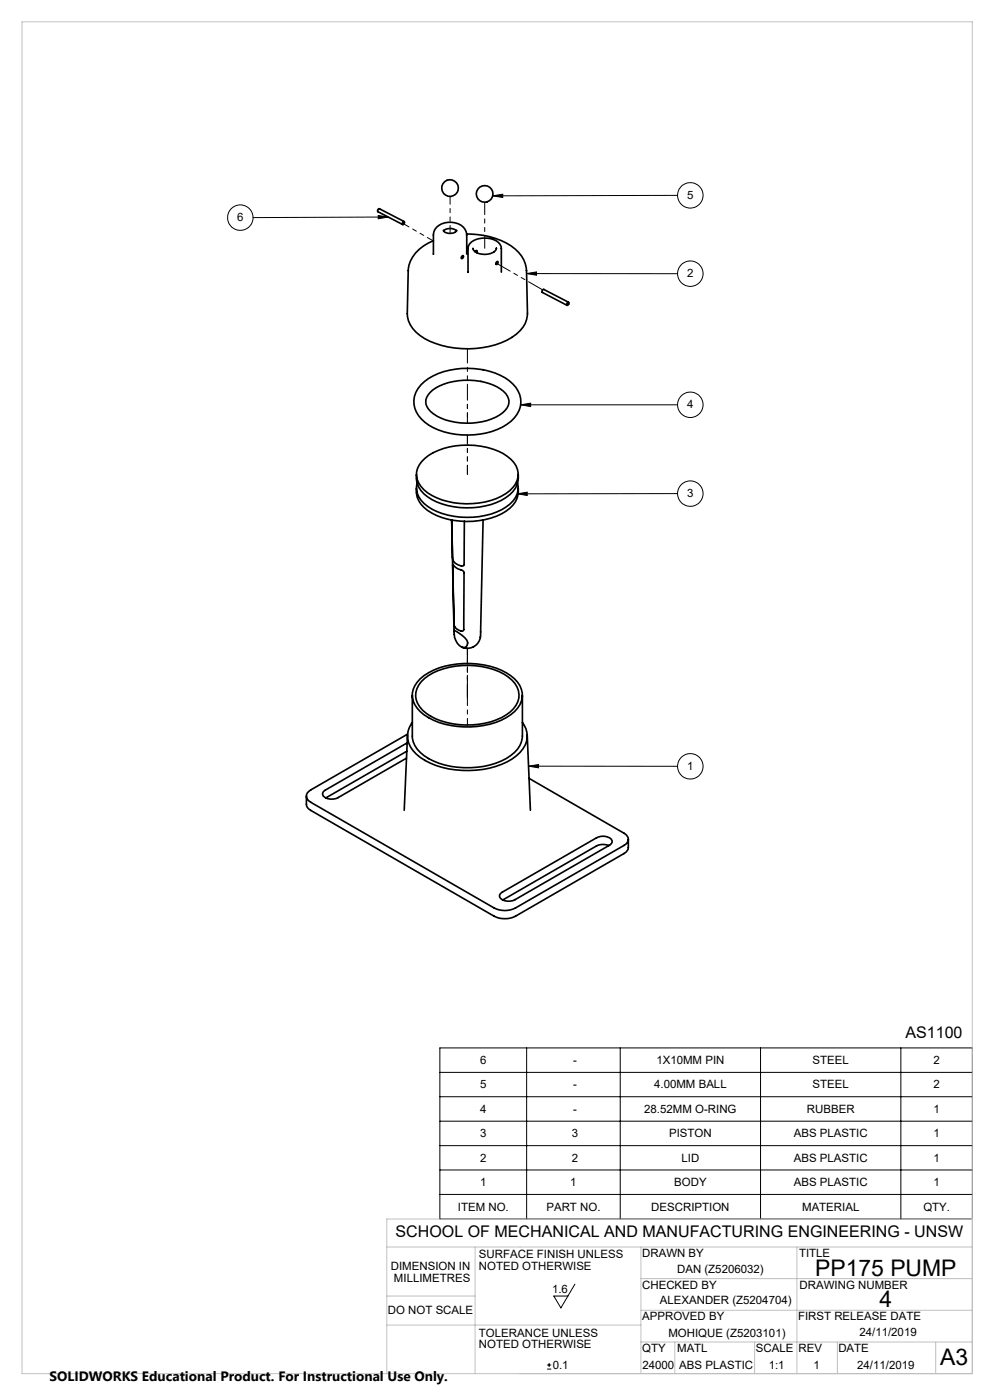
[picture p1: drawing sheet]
<svg xmlns="http://www.w3.org/2000/svg" width="297mm" height="420mm" viewBox="0 0 297 420" stroke-linecap="round" stroke-linejoin="round" font-family="sans-serif">
<g fill="none" stroke="#000" stroke-width=".3">
<path d="M147.7 58.8l3-.5v.9zM203.1 58.6l-55.4 .2M113.3 64.6l3 .5-3 .5zM116.3 65.1l-40.5 .2M157.8 82.1l3-.5v1zM157.8 82.1h45.3M156 121.4l3-.5v1.1zM156 121.4h47.1M155 148.1l3-.4v.9zM203.1 148.1h-48.1M158.4 229.9l3-.5v.9zM158.4 229.9h44.7"/>
<path d="M131.8 314.4h159.6v51.3h-159.6zM157.8 314.4v51.3M185.9 314.4v51.3M227.9 314.4v51.3M270 314.4v51.3M131.8 321.7h159.6M131.8 329h159.6M131.8 336.4h159.6M131.8 343.7h159.6M131.8 351h159.6M131.8 358.3h159.6M172.3 385.3l-4.2 7.1-2.1-3.6h4.2"/>
<path d="M164 410.7h1.2M164 409.5h1.2M164.6 408.9v1.2"/>
<circle cx="206.9" cy="58.6" r="3.8"/>
<circle cx="72" cy="65.3" r="3.8"/>
<circle cx="206.9" cy="82.1" r="3.8"/>
<circle cx="206.9" cy="121.4" r="3.8"/>
<circle cx="206.9" cy="148.1" r="3.8"/>
<circle cx="206.9" cy="229.9" r="3.8"/>
</g>
<g fill="none" stroke="#c0c0c0" stroke-width=".3">
<path d="M6.6 6.5h284.8v405.6h-284.8zM115.9 374.1h175.5M142.4 374.1v38M192.1 374.1v38M238.8 374.1v38M291.4 365.7h-175.5v46.4M115.9 397.5h76.2M115.9 388.8h26.5M192.1 393.1h99.3M192.1 383.6h99.3M192.1 402.6h99.3M202.2 402.6v9.5"/>
<path d="M226.2 402.6v9.5M251 402.7v9.4M280.4 402.7v9.4"/>
</g>
<path d="M113.3 64.6l3 .5-3 .5zM147.7 58.8l3-.5v.9zM155 148.1l3-.4v.9zM158.4 229.9l3-.5v.9zM156 121.4l3-.5v1.1zM157.8 82.1l3-.5v1z" fill="#000"/>
<g fill="none" stroke="#000" stroke-width=".5">
<path d="M120.9 66.5h.1a.47 .47 0 0 1 .1 .6 .47 .47 0 0 1-.5 .2zM121.1 66.5l-7.4-3.9a.55 .55 0 0 0-.5 .3 .55 .55 0 0 0 .1 .6l7.4 3.9M132.9 69.1a2.61 2.61 0 0 0 4 0M133 69.3a2.9 2.9 0 0 1 3.8 0M138.5 76.8l.2-.1a.46 .46 0 0 1 .1 .6 .46 .46 0 0 1-.5 .2zM139.8 70.2a21.6 21.6 0 0 1 15.6 5.5 8.6 8.6 0 0 1 2.4 5.5l.3 12.9a8.3 8.3 0 0 1-4.7 7.1 27.9 27.9 0 0 1-26.2 .3 9.2 9.2 0 0 1-5.1-7.4l.2-12.9a10.1 10.1 0 0 1 6-8.3l1.6-.7M139.8 70.5a4.2 4.2 0 0 0-4.4-3.8 4.6 4.6 0 0 0-5.5 3.8v5.8M139.9 70.5v5.7M141.7 74.5v.1M142.4 75.5l.1-.1a.28 .28 0 0 1 .4-.2 .28 .28 0 0 1 .1 .4l-.1 .2M148.7 74.5h.1a3.6 3.6 0 0 1-4.4 1.8 2.46 2.46 0 0 1-2.6-1.7M148.8 74.5h.1"/>
<path d="M148.8 78.6l.2-.2a.44 .44 0 0 1 .2 .6 .44 .44 0 0 1-.6 .2zM150.2 81.7v-7.1a3.5 3.5 0 0 0-3.2-3 5.9 5.9 0 0 0-6.6 2.1l-.1 8M170 90.9l.3-.2a.48 .48 0 0 1 .1 .6 .48 .48 0 0 1-.5 .2zM170.4 90.7l-7.4-3.9a.55 .55 0 0 0-.5 .3 .55 .55 0 0 0 0 .6l7.4 3.9M126.2 115.4a20.5 20.5 0 0 1 17.6-4.6 17 17 0 0 1 10.8 5.4 7.2 7.2 0 0 1-1.5 10.2 22.2 22.2 0 0 1-18.3 3.6 13.9 13.9 0 0 1-10-6.4 7 7 0 0 1 1.4-8.2zM128.9 117.8a17.5 17.5 0 0 1 15-3.4 12.5 12.5 0 0 1 8.1 4.4 3.7 3.7 0 0 1-1.4 5 19.5 19.5 0 0 1-20.6 .4 4.2 4.2 0 0 1-2.1-5zM126.4 138.4a18.3 18.3 0 0 1 13.9-4.9 19.5 19.5 0 0 1 12.8 4.2 5.9 5.9 0 0 1-.3 9.5 22 22 0 0 1-18.6 3.2 13.4 13.4 0 0 1-8.7-5.5 5.4 5.4 0 0 1 .9-6.5zM124.8 142.3a7.4 7.4 0 0 0 4.6 7.6 23.7 23.7 0 0 0 22.2-.6 7.2 7.2 0 0 0 3.7-7M124.8 146.4a7.4 7.4 0 0 0 4.6 7.5 23.5 23.5 0 0 0 22.2-.5 7.2 7.2 0 0 0 3.7-7M125 145a6.2 6.2 0 0 0 3.1 6.9 23.2 23.2 0 0 0 23.5 .2 6.7 6.7 0 0 0 3.5-7.1M135.4 155.9l.2 11.2a2.77 2.77 0 0 0 3.4 2.6l.2-13.3M135.4 156l.7 33.4"/>
<path d="M144.8 156l-.9 35.2M135.7 169.3l.1 .1a4.9 4.9 0 0 0 3 1.9l.3 .4-.1 17.2a.97 .97 0 0 1-1.7 .1 1.97 1.97 0 0 1-1.2-2zM136.1 189.2a7.8 7.8 0 0 1 4.1 3.5 1.36 1.36 0 0 1-1.1 1.6 4.6 4.6 0 0 1-3-5.1zM144 191.2a4 4 0 0 1-5.6 2.9M123.6 208.6v12.2a7.9 7.9 0 0 0 4.8 6.8 25.9 25.9 0 0 0 23.3 0 8.3 8.3 0 0 0 4.9-6.8v-12.2M123.6 216.7a6.7 6.7 0 0 0 1.2 9.6 24.3 24.3 0 0 0 17.9 4.8 20.8 20.8 0 0 0 13.2-5.4 6.6 6.6 0 0 0 .7-9M125.9 203.6a22.8 22.8 0 0 1 19.1-4.1 15.3 15.3 0 0 1 10.8 6.2 6.6 6.6 0 0 1-2.8 8.7 24.9 24.9 0 0 1-25.9 0 7 7 0 0 1-3.3-7.5l.5-1.2zM126.3 204.5a18.9 18.9 0 0 1 14.2-4.9 19.3 19.3 0 0 1 12.9 4.4 6 6 0 0 1-.5 9.6 22.7 22.7 0 0 1-19 3.2 13.4 13.4 0 0 1-8.7-5.8 5.7 5.7 0 0 1 1.1-6.5zM91.8 238.8v2.5a2.15 2.15 0 0 0 1.3 1.8l55 31.8a7.2 7.2 0 0 0 6.4 0l32.5-18.8a2.34 2.34 0 0 0 1.3-1.9v-2.4M121.9 225.4l-24.3 14M122 222.9l-24.5 14.1a1.17 1.17 0 0 0-.8 1.2 1.17 1.17 0 0 0 .8 1.1 4.2 4.2 0 0 0 3.9 0l20.4-11.8M122.1 220.3l-29 16.7a1.97 1.97 0 0 0-1.3 1.8 1.97 1.97 0 0 0 1.3 1.9l55 31.7a7 7 0 0 0 6.4 0l32.5-18.8a1.94 1.94 0 0 0 1.3-1.8 1.94 1.94 0 0 0-1.3-1.8l-28.4-16.5"/>
<path d="M122.1 220.5l-1 22.6M158 220.5l1 22.6M182.5 253.7a4.7 4.7 0 0 0-3.7 .1l-28.1 16.2M150 268.1l28.8-16.8a3.6 3.6 0 0 1 4.6 .9v.5l-.7 .9-28.3 16.3a3.6 3.6 0 0 1-4.7-.9z"/>
<circle cx="134.9" cy="56.4" r="2.51"/>
<circle cx="145.2" cy="58.2" r="2.49"/>
</g>
<path d="M140.1 217.5v-23" fill="none" stroke="#000" stroke-width=".3" stroke-dasharray="6.3 1.3 1.3 1.3 1.3 1.3" stroke-dashoffset="4.4"/>
<path d="M145.3 74.5v-13.8" fill="none" stroke="#000" stroke-width=".3" stroke-dasharray="6.3 1.3 1.3 1.3 1.3 1.3" stroke-dashoffset="2.6"/>
<path d="M129.9 72.3l-9.1-5.3" fill="none" stroke="#000" stroke-width=".3" stroke-dasharray="6.3 1.3 1.3 1.3 1.3 1.3" stroke-dashoffset="4.2"/>
<path d="M140.1 142.3v-11.8" fill="none" stroke="#000" stroke-width=".3" stroke-dasharray="6.3 1.3 1.3 1.3 1.3 1.3" stroke-dashoffset="3.6"/>
<path d="M140.1 126.9v-6.4" fill="none" stroke="#000" stroke-width=".3" stroke-dasharray="6.3 1.3 1.3 1.3 1.3 1.3" stroke-dashoffset="3.2"/>
<path d="M140.1 210.3v-15.8" fill="none" stroke="#000" stroke-width=".3" stroke-dasharray="6.3 1.3 1.3 1.3 1.3 1.3" stroke-dashoffset="1.6"/>
<path d="M140.1 119.5v-14.9M140.1 209.4v-14.9" fill="none" stroke="#000" stroke-width=".3" stroke-dasharray="6.3 1.3 1.3 1.3 1.3 1.3" stroke-dashoffset="2.1"/>
<path d="M140.1 126.9v-7.4" fill="none" stroke="#000" stroke-width=".3" stroke-dasharray="6.3 1.3 1.3 1.3 1.3 1.3" stroke-dashoffset="5.8"/>
<path d="M134.9 70v-11.1" fill="none" stroke="#000" stroke-width=".3" stroke-dasharray="6.3 1.3 1.3 1.3 1.3 1.3" stroke-dashoffset="4"/>
<path d="M148.7 78.9l13.9 8.1" fill="none" stroke="#000" stroke-width=".3" stroke-dasharray="6.3 1.3 1.3 1.3 1.3 1.3" stroke-dashoffset="1.5"/>
<g font-size="6.9">
<text x="244.3" y="382.8">PP175 PUMP</text>
<text x="263.6" y="392.2">4</text>
<text x="281.8" y="409.4">A3</text>
</g>
<g font-size="4.8">
<text x="271.4" y="311.5">AS1100</text>
<text x="118.6" y="371.1">SCHOOL OF MECHANICAL AND MANUFACTURING ENGINEERING - UNSW</text>
</g>
<text font-size="4.1" x="14.9" y="414.2">SOLIDWORKS Educational Product. For Instructional Use Only.</text>
<g font-size="3.4">
<text x="205.9" y="59.7">5</text>
<text x="71.1" y="66.4">6</text>
<text x="205.9" y="83.2">2</text>
<text x="205.9" y="122.5">4</text>
<text x="205.9" y="149.2">3</text>
<text x="205.9" y="231">1</text>
<text x="143.9" y="319.2">6</text>
<text x="171.8" y="319.2">-</text>
<text x="196.7" y="319.2">1X10MM PIN</text>
<text x="243.5" y="319.2">STEEL</text>
<text x="279.8" y="319.2">2</text>
<text x="143.9" y="326.5">5</text>
<text x="171.8" y="326.5">-</text>
<text x="196" y="326.5">4.00MM BALL</text>
<text x="243.5" y="326.5">STEEL</text>
<text x="279.8" y="326.5">2</text>
<text x="143.9" y="333.8">4</text>
<text x="171.8" y="333.8">-</text>
<text x="193.1" y="333.8">28.52MM O-RING</text>
<text x="241.8" y="333.8">RUBBER</text>
<text x="279.8" y="333.8">1</text>
<text x="143.9" y="341.2">3</text>
<text x="171.4" y="341.2">3</text>
<text x="200.5" y="341.2">PISTON</text>
<text x="237.9" y="341.2">ABS PLASTIC</text>
<text x="279.8" y="341.2">1</text>
<text x="143.9" y="348.5">2</text>
<text x="171.4" y="348.5">2</text>
<text x="204.2" y="348.5">LID</text>
<text x="237.9" y="348.5">ABS PLASTIC</text>
<text x="279.8" y="348.5">1</text>
<text x="143.9" y="355.8">1</text>
<text x="170.9" y="355.8">1</text>
<text x="202.1" y="355.8">BODY</text>
<text x="237.9" y="355.8">ABS PLASTIC</text>
<text x="279.8" y="355.8">1</text>
<text x="137.2" y="363.2">ITEM NO.</text>
<text x="163.8" y="363.2">PART NO.</text>
<text x="195.2" y="363.2">DESCRIPTION</text>
<text x="240.4" y="363.2">MATERIAL</text>
<text x="276.7" y="363.2">QTY.</text>
<text x="143.5" y="377.5">SURFACE FINISH UNLESS</text>
<text x="192.5" y="377.1">DRAWN BY</text>
<text x="239.5" y="377.1">TITLE</text>
<text x="117.1" y="381">DIMENSION IN</text>
<text x="143.5" y="381">NOTED OTHERWISE</text>
<text x="202.9" y="381.8">DAN (Z5206032)</text>
<text x="118.1" y="384.5">MILLIMETRES</text>
<text x="165.5" y="388">1.6</text>
<text x="192.5" y="386.6">CHECKED BY</text>
<text x="239.6" y="386.6">DRAWING NUMBER</text>
<text x="116.3" y="394.3">DO NOT SCALE</text>
<text x="197.7" y="391.1">ALEXANDER (Z5204704)</text>
<text x="143.5" y="401">TOLERANCE UNLESS</text>
<text x="192.4" y="396.1">APPROVED BY</text>
<text x="200.3" y="401">MOHIQUE (Z5203101)</text>
<text x="239.2" y="396.1">FIRST RELEASE DATE</text>
<text x="257.6" y="400.9">24/11/2019</text>
<text x="143.5" y="404.5">NOTED OTHERWISE</text>
<text x="192.5" y="405.6">QTY</text>
<text x="202.9" y="405.6">MATL</text>
<text x="226.5" y="405.6">SCALE</text>
<text x="239.4" y="405.6">REV</text>
<text x="251.3" y="405.6">DATE</text>
<text x="165.6" y="410.6">0.1</text>
<text x="192.5" y="410.6">24000</text>
<text x="203.6" y="410.6">ABS PLASTIC</text>
<text x="230.4" y="410.6">1:1</text>
<text x="243.8" y="410.6">1</text>
<text x="256.9" y="410.6">24/11/2019</text>
</g>
</svg>
